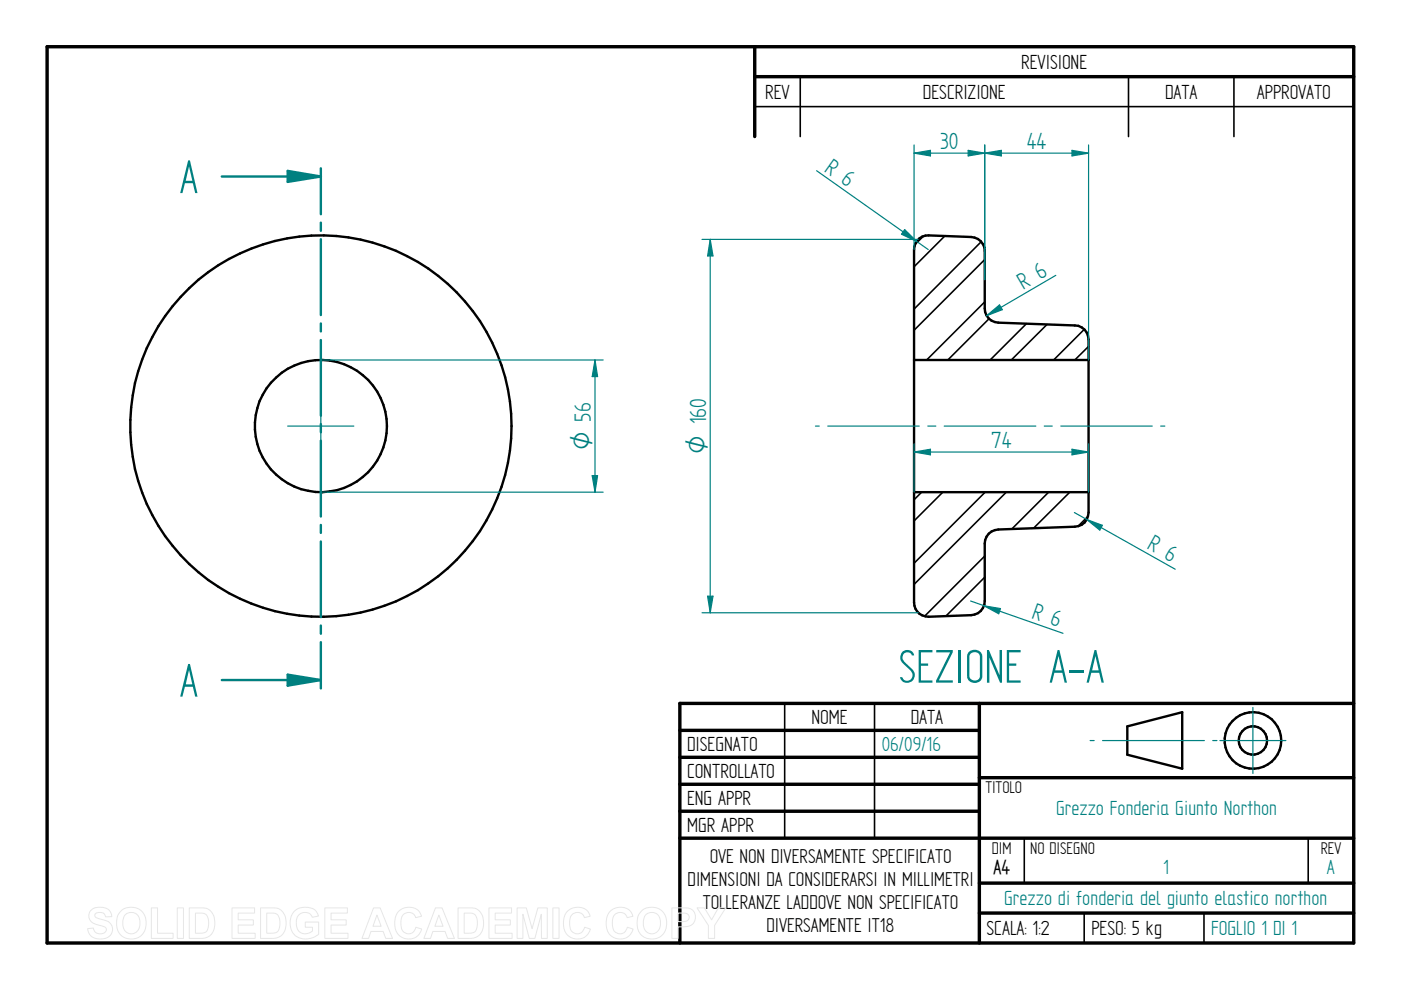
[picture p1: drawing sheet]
<svg xmlns="http://www.w3.org/2000/svg" width="297mm" height="210mm" viewBox="0 0 297 210" stroke-linecap="round" stroke-linejoin="round" font-family="sans-serif">
<g fill="none" stroke="#000" stroke-width=".72">
<path d="M10 9.9h277v190h-277zM160 9.9v19.1M160 16.3h127M144.1 154.9h63.5M207.6 149.1v50.8M287 149.1h-142.9v50.8M144.1 160.6h63.5M144.1 166.3h63.5M144.1 172h63.5M144.1 177.7h142.9M207.6 164.9h79.4M207.6 187.2h79.4"/>
<path d="M207.6 193.6h79.4"/>
</g>
<path d="M169.7 16.3v12.7M239.3 16.3v12.7M261.6 16.3v12.7M160 22.6h127M166.4 149.1v28.6M185.4 149.1v28.6M217.2 177.8v9.4M277.4 177.8v9.4M229.9 193.6v6.3M255.3 193.6v6.3" fill="none" stroke="#000" stroke-width=".34"/>
<g fill="none" stroke="#000" stroke-width=".51">
<path d="M239 154l11.7-3v12l-11.7-3z"/>
<circle cx="68" cy="90.3" r="40.4"/>
<circle cx="68" cy="90.3" r="14"/>
<circle cx="265.6" cy="157" r="3"/>
<circle cx="265.7" cy="157" r="6"/>
</g>
<path d="M231.1 157h.9M233.8 157h21.6M257.1 157h.9M258.7 157h13.9M265.6 150v14" fill="none" stroke="#008080" stroke-width=".25"/>
<path d="M47 37.4h21v8M68 47.2v1.7M68 50.7v16.1M68 68.6v1.7M68 72.1v16M68 89.9v1.8M68 93.4v16.1M68 111.3v1.7M68 114.8v16.1M68 132.6v1.8M68 136.1v8.1" fill="none" stroke="#008080" stroke-width=".51"/>
<path d="M61 36.2l7 1.2-7 1.2z" fill="#008080"/>
<path d="M61 36.2l7 1.2-7 1.2zM47 144.2h21" fill="none" stroke="#008080" stroke-width=".51"/>
<path d="M61 143l7 1.2-7 1.2z" fill="#008080"/>
<path d="M68 35.7v1.7M61 143l7 1.2-7 1.2zM68 144.2v1.8" fill="none" stroke="#008080" stroke-width=".51"/>
<g fill="none" stroke="#000" stroke-width=".34">
<path d="M195.7 50.1l-1.7 1.8M200.3 50l-6.5 6.6M208 51.3l-14.2 14.2M208.8 55l-15 15M208.8 64l-12.3 12.3M209.7 67.6l-8.7 8.7M217.6 68.6l-7.7 7.7M222 68.8l-7.6 7.5M229.9 69.8l-6.5 6.5M230.8 73.4l-2.9 2.9M195.4 104.4l-1.6 1.6M199.9 104.4l-6.1 6"/>
<path d="M208.8 117.9l-12.8 12.7M208.9 104.4l-15.1 15M213.4 104.4l-19.6 19.5M222.3 104.4l-7.8 7.7M226.8 104.4l-7.6 7.6M230.7 109.5l-2.1 2.1M208.8 122.4l-8.3 8.2"/>
</g>
<path d="M194.5 51a2.82 2.82 0 0 1 2.4-1.1l9 .3a2.96 2.96 0 0 1 2.9 3v12.2a2.97 2.97 0 0 0 2.9 3l16.2 .6a2.96 2.96 0 0 1 2.9 3v36.7a2.96 2.96 0 0 1-2.9 3l-16.2 .6a2.96 2.96 0 0 0-2.9 2.9v12.2a2.97 2.97 0 0 1-2.9 3l-9 .4a2.99 2.99 0 0 1-3.1-3v-74.9l.3-1.3zM193.8 76.3h37M193.8 104.4h37" fill="none" stroke="#000" stroke-width=".51"/>
<path d="M68 76.3h59.9M61 90.3h14M68 83.4v13.9M172.9 90.3h.8M175.5 90.3h19.4M196.7 90.3h1.7M200.2 90.3h19.4M221.4 90.3h1.7M224.9 90.3h19.4M246.1 90.3h.9M68 104.4h59.9M125.6 100.8h1.1l-.6 3.6z" fill="none" stroke="#008080" stroke-width=".25"/>
<path d="M125.6 100.8h1.1l-.6 3.6z" fill="#008080"/>
<path d="M126.1 76.3l.6 3.5h-1.1z" fill="none" stroke="#008080" stroke-width=".25"/>
<path d="M126.1 76.3l.6 3.5h-1.1z" fill="#008080"/>
<path d="M126.1 76.3v28.1M193.8 94.1v10.3M193.8 95.8l3.5-.6v1.2zM230.8 94.1v10.3" fill="none" stroke="#008080" stroke-width=".25"/>
<path d="M193.8 95.8l3.5-.6v1.2z" fill="#008080"/>
<path d="M227.3 95.2l3.5 .6-3.5 .6z" fill="none" stroke="#008080" stroke-width=".25"/>
<path d="M227.3 95.2l3.5 .6-3.5 .6z" fill="#008080"/>
<path d="M193.8 30.7v22.2M193.8 32.5l3.5-.6v1.2zM208.8 30.7v28.6M193.8 95.8h37" fill="none" stroke="#008080" stroke-width=".25"/>
<path d="M193.8 32.5l3.5-.6v1.2z" fill="#008080"/>
<path d="M205.3 31.9l3.5 .6-3.5 .6z" fill="none" stroke="#008080" stroke-width=".25"/>
<path d="M205.3 31.9l3.5 .6-3.5 .6z" fill="#008080"/>
<path d="M193.8 32.5h15M208.8 30.7v28.6M208.8 32.5l3.5-.6v1.2zM230.8 30.7v45.6" fill="none" stroke="#008080" stroke-width=".25"/>
<path d="M208.8 32.5l3.5-.6v1.2z" fill="#008080"/>
<path d="M227.3 31.9l3.5 .6-3.5 .6z" fill="none" stroke="#008080" stroke-width=".25"/>
<path d="M227.3 31.9l3.5 .6-3.5 .6z" fill="#008080"/>
<path d="M208.8 32.5h22M148.8 50.8h45.9M150.6 50.8l.6 3.5h-1.2zM148.8 129.9h45.9" fill="none" stroke="#008080" stroke-width=".25"/>
<path d="M150.6 50.8l.6 3.5h-1.2z" fill="#008080"/>
<path d="M150 126.4h1.2l-.6 3.5z" fill="none" stroke="#008080" stroke-width=".25"/>
<path d="M150 126.4h1.2l-.6 3.5z" fill="#008080"/>
<path d="M150.6 50.8v79.1M227.8 108.7l21.4 12M230.4 110.2l3.3 1.2-.5 1z" fill="none" stroke="#008080" stroke-width=".25"/>
<path d="M230.4 110.2l3.3 1.2-.5 1z" fill="#008080"/>
<path d="M223.9 58.4l-14.7 8.5M209.2 66.9l2.7-2.3 .6 1.1z" fill="none" stroke="#008080" stroke-width=".25"/>
<path d="M209.2 66.9l2.7-2.3 .6 1.1z" fill="#008080"/>
<path d="M205.8 127.4l19.6 6.9M208.6 128.4l3.5 .6-.4 1.1z" fill="none" stroke="#008080" stroke-width=".25"/>
<path d="M208.6 128.4l3.5 .6-.4 1.1z" fill="#008080"/>
<path d="M173.1 36.2l23.7 16.7M191.8 48.7l2.5 2.5-3.2-1.5z" fill="none" stroke="#008080" stroke-width=".25"/>
<path d="M191.8 48.7l2.5 2.5-3.2-1.5z" fill="#008080"/>
<g fill="none" stroke="#e6e6e6" stroke-width=".21">
<path d="M19.3 193a3.1 3.1 0 0 1 4 .2l.4 1.2h-1.3a1.28 1.28 0 0 0-1-.9 1.28 1.28 0 0 0-1.3 .4v.4a5.6 5.6 0 0 0 2.5 1 1.98 1.98 0 0 1 1.2 2.3 1.98 1.98 0 0 1-2.2 1.5 2.48 2.48 0 0 1-3-2.2l1.2-.1a1.44 1.44 0 0 0 1.3 1.2 1.44 1.44 0 0 0 1.5-.9 1.18 1.18 0 0 0-1.4-.9 2.36 2.36 0 0 1-2.4-2l.1-.7zM25.8 193a3.3 3.3 0 0 1 3.9-.1 3.3 3.3 0 0 1 1.2 3.8 3.2 3.2 0 0 1-3.8 2.3 3.2 3.2 0 0 1-2.4-3.7 3 3 0 0 1 1.1-2.3zM26.5 194a1.87 1.87 0 0 1 2.2-.3 1.87 1.87 0 0 1 1 2 1.87 1.87 0 0 1-1.8 2.3 1.87 1.87 0 0 1-1.9-2.3l.1-.8zM32.1 192.5h1.3v5.4h3.3v1.1h-4.6zM37.6 192.5h1.3v6.5h-1.3zM40.1 192.5h2.4a2.79 2.79 0 0 1 3 3.3 2.79 2.79 0 0 1-2.9 3.2h-2.5zM41.4 193.6a2.64 2.64 0 0 1 2.5 .5 3.3 3.3 0 0 1-.3 3.5l-.8 .3h-1.4zM49.2 192.5h4.8v1.1h-3.5v1.4h3.2v1.1h-3.2v1.8h3.6v1.1h-4.9zM55.2 192.5h2.4a2.79 2.79 0 0 1 3.1 3.3 2.79 2.79 0 0 1-3 3.2h-2.5zM56.6 193.6a2.64 2.64 0 0 1 2.4 .5 3.3 3.3 0 0 1-.3 3.5l-.8 .3h-1.3zM62.3 193.3a3.6 3.6 0 0 1 4.6-.2l.6 1.1-1.3 .3a1.8 1.8 0 0 0-2.2-.9 1.8 1.8 0 0 0-1.2 2 2.01 2.01 0 0 0 1.1 2.2 2.01 2.01 0 0 0 2.3-.4v-.8h-1.5v-1.1h2.9v2.6a3.8 3.8 0 0 1-5.5-.3 4 4 0 0 1 .2-4.5zM68.9 192.5h4.8v1.1h-3.5v1.4h3.2v1.1h-3.2v1.8h3.6v1.1h-4.9z"/>
<path d="M79.2 192.5h1.4l2.6 6.5h-1.4l-.6-1.5h-2.5l-.6 1.5h-1.4zM79.9 194l.9 2.4h-1.7zM84.5 193.3a2.87 2.87 0 0 1 4.9 1l-1.3 .3a1.6 1.6 0 0 0-1.8-1.1 1.6 1.6 0 0 0-1.3 1.7 2.19 2.19 0 0 0 1.3 2.8 1.55 1.55 0 0 0 1.9-1.4l1.2 .4a2.93 2.93 0 0 1-3.4 2 2.93 2.93 0 0 1-2.3-3.3v-.6a3.2 3.2 0 0 1 .8-1.8zM92.3 192.5h1.4l2.6 6.5h-1.4l-.5-1.5h-2.6l-.5 1.5h-1.4zM93 194l.9 2.4h-1.7zM97.1 192.5h2.4a2.79 2.79 0 0 1 3 3.3 2.79 2.79 0 0 1-2.9 3.2h-2.5zM98.4 193.6a2.64 2.64 0 0 1 2.4 .5 3.3 3.3 0 0 1-.2 3.5l-.9 .3h-1.3zM103.7 192.5h4.8v1.1h-3.5v1.4h3.2v1.1h-3.2v1.8h3.6v1.1h-4.9zM109.6 192.5h2l1.2 4.4 1.2-4.4h2v6.5h-1.2v-5.2l-1.4 5.2h-1.2l-1.3-5.2v5.2h-1.3zM117.2 192.5h1.3v6.5h-1.3zM120.3 193.3a2.87 2.87 0 0 1 4.8 1l-1.2 .3a1.6 1.6 0 0 0-1.9-1.1 1.6 1.6 0 0 0-1.2 1.7 2.19 2.19 0 0 0 1.3 2.8 1.55 1.55 0 0 0 1.8-1.4l1.3 .4a2.93 2.93 0 0 1-3.5 2 2.93 2.93 0 0 1-2.2-3.3v-.6a3.2 3.2 0 0 1 .8-1.8zM129.3 193.3a2.87 2.87 0 0 1 4.9 1l-1.2 .3a1.6 1.6 0 0 0-1.9-1.1 1.6 1.6 0 0 0-1.3 1.7 2.19 2.19 0 0 0 1.3 2.8 1.55 1.55 0 0 0 1.9-1.4l1.2 .4a2.93 2.93 0 0 1-3.4 2 2.93 2.93 0 0 1-2.3-3.3l.1-.6a3.2 3.2 0 0 1 .7-1.8z"/>
<path d="M136.2 193a3.3 3.3 0 0 1 3.9-.1 3.3 3.3 0 0 1 1.1 3.8 3.2 3.2 0 0 1-3.7 2.3 3.2 3.2 0 0 1-2.4-3.7 3 3 0 0 1 1.1-2.3zM136.9 194a1.87 1.87 0 0 1 2.2-.3 1.87 1.87 0 0 1 .9 2 1.87 1.87 0 0 1-1.8 2.3 1.87 1.87 0 0 1-1.8-2.3l.1-.8zM142.4 192.5h2.1a2.5 2.5 0 0 1 2.7 1 2.08 2.08 0 0 1-.1 2.2 2.08 2.08 0 0 1-2.1 .8h-1.2v2.5h-1.4zM143.8 193.6h.6a1.28 1.28 0 0 1 1.7 .9 1.22 1.22 0 0 1-1.6 .9h-.7zM147.8 192.5h1.5l1.6 2.5 1.4-2.5h1.6l-2.4 3.7v2.8h-1.3v-2.8z"/>
</g>
<g font-size="11.3" fill="#008080">
<text x="38.1" y="40.9">A</text>
<text x="38.1" y="147.7">A</text>
<text x="190.5" y="144.7">SEZIONE A-A</text>
</g>
<g font-size="5.6" fill="#008080">
<text x="199.3" y="31.6">30</text>
<text x="217.7" y="31.6">44</text>
<text x="174.6" y="36.2" transform="rotate(35 174.6 36.2)">R 6</text>
<text x="216.9" y="61.4" transform="rotate(-30 216.9 61.4)">R 6</text>
<text x="210.1" y="95">74</text>
<text x="243" y="116.2" transform="rotate(29 243 116.2)">R 6</text>
<text x="218.5" y="130.9" transform="rotate(19 218.5 130.9)">R 6</text>
</g>
<g font-size="5.4" fill="#008080">
<text x="125.3" y="95.4" transform="rotate(-90 125.3 95.4)">O 56</text>
<text x="149.7" y="96.4" transform="rotate(-90 149.7 96.4)">O 160</text>
</g>
<g font-size="4.9">
<text x="216.5" y="14.6">REVISIONE</text>
<text x="162.2" y="20.9">REV</text>
<text x="195.7" y="20.9">DESCRIZIONE</text>
<text x="247" y="20.9">DATA</text>
<text x="266.5" y="20.9">APPROVATO</text>
<text x="172" y="153.5">NOME</text>
<text x="193.1" y="153.5">DATA</text>
<text x="145.7" y="159.2">DISEGNATO</text>
<text x="145.7" y="164.9">CONTROLLATO</text>
<text x="145.7" y="170.6">ENG APPR</text>
<text x="145.7" y="176.3">MGR APPR</text>
<text x="209.2" y="198.2">SCALA: 1:2</text>
<text x="231.4" y="198.2">PESO: 5 kg</text>
</g>
<g font-size="4.9" fill="#008080">
<text x="186.9" y="159.2">06/09/16</text>
<text x="223.9" y="172.8">Grezzo Fonderia Giunto Northon</text>
<text x="246.6" y="185.3">1</text>
<text x="281.3" y="185.3">A</text>
<text x="212.9" y="191.9">Grezzo di fonderia del giunto elastico northon</text>
<text x="256.8" y="198.3">FOGLIO 1 DI 1</text>
</g>
<g font-size="4.8">
<text x="150.5" y="182.9">OVE NON DIVERSAMENTE SPECIFICATO</text>
<text x="210.6" y="185.2">A4</text>
<text x="145.8" y="187.8">DIMENSIONI DA CONSIDERARSI IN MILLIMETRI</text>
<text x="149" y="192.7">TOLLERANZE LADDOVE NON SPECIFICATO</text>
<text x="162.5" y="197.6">DIVERSAMENTE IT18</text>
</g>
<g font-size="4.1">
<text x="208.9" y="168.1">TITOLO</text>
<text x="210.3" y="181">DIM</text>
<text x="218.4" y="181">NO DISEGNO</text>
<text x="280" y="181">REV</text>
</g>
</svg>
